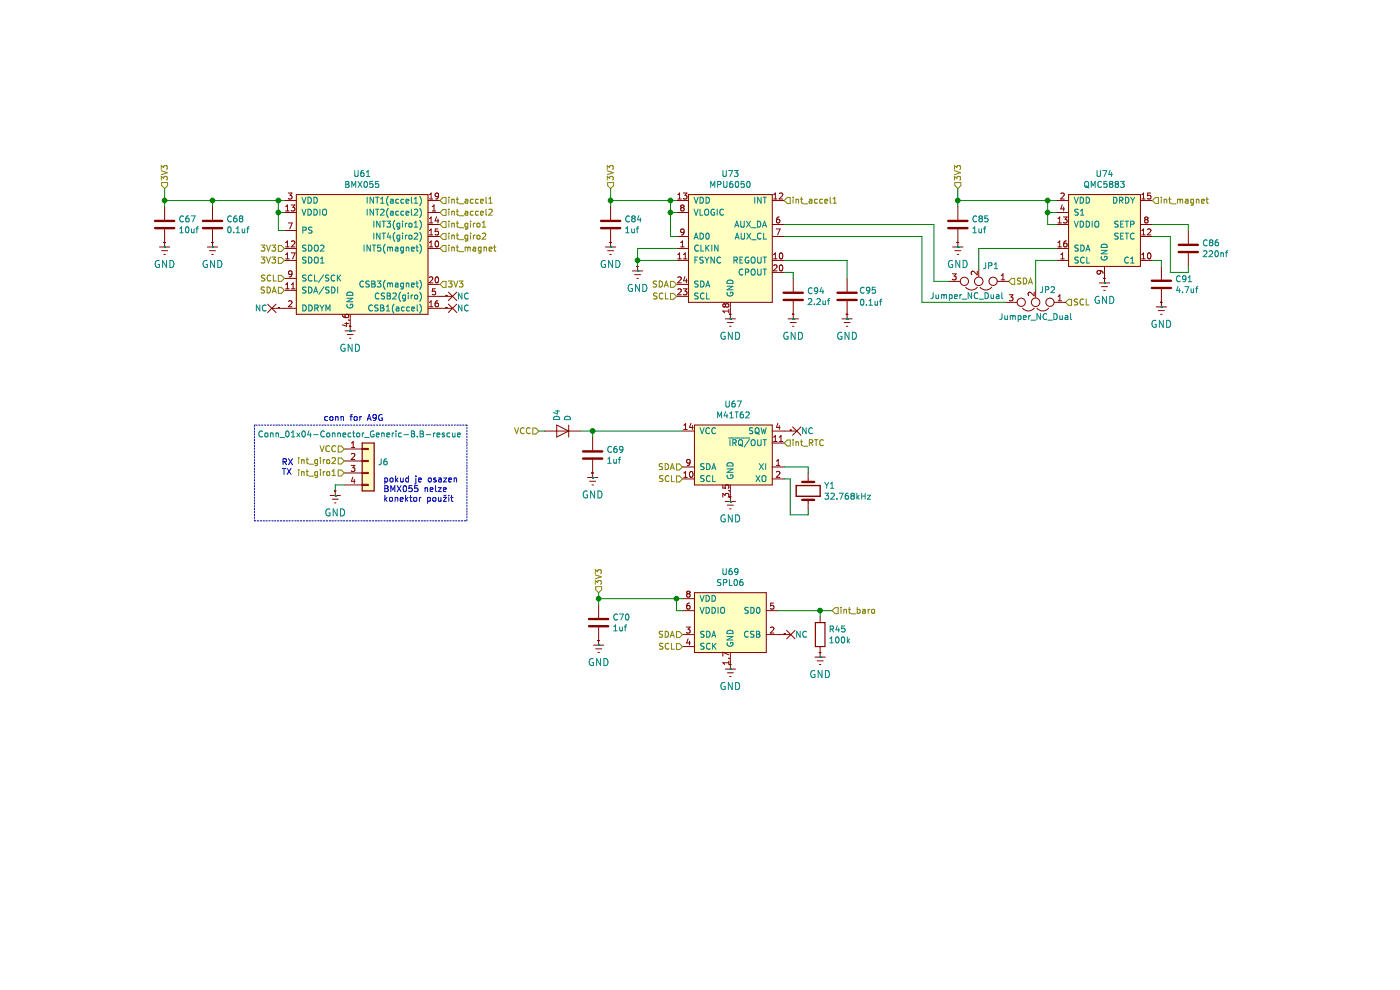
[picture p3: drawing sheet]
EESchema Schematic File Version 4
LIBS:B.B-cache
EELAYER 29 0
EELAYER END
$Descr A4 11693 8268
encoding utf-8
Sheet 3 8
Title ""
Date ""
Rev ""
Comp ""
Comment1 ""
Comment2 ""
Comment3 ""
Comment4 ""
$EndDescr
$Comp
L B.B-rescue:BMX055-B.B-rescue U?
U 1 1
P 2975 1625
AR Path="/5F96CFDA/5F9701D7" Ref="U?"  Part="1" 
AR Path="/5F9EE529/5F9F24D4/5F9701D7" Ref="U69"  Part="1" 
AR Path="/5FA9DBB3/5F9F24D4/5F9701D7" Ref="U?"  Part="1" 
AR Path="/5F9EE529/5FB1300F/5F9701D7" Ref="U?"  Part="1" 
AR Path="/5FB26A97/5F9701D7" Ref="U61"  Part="1" 
F 0 "U61" H 3025 1800 50  0000 C CNN
F 1 "BMX055" H 3025 1709 50  0000 C CNN
F 2 "BB:LGA_4.5x3" H 2775 1575 50  0001 C CNN
F 3 "https://datasheet.lcsc.com/szlcsc/Bosch-Sensortec-BMX055_C94022.pdf" H 2775 1575 50  0001 C CNN
F 4 "C94022" H 2975 1625 50  0001 C CNN "LCSC"
	1    2975 1625
	1    0    0    -1  
$EndComp
Text HLabel 1375 1575 1    50   Input ~ 0
3V3
Wire Wire Line
	1375 1575 1375 1675
Wire Wire Line
	2375 1675 2325 1675
$Comp
L B.B-rescue:C-Device-B.B-rescue C?
U 1 1
P 1375 1875
AR Path="/5F96CFDA/5F971B50" Ref="C?"  Part="1" 
AR Path="/5F9EE529/5F9F24D4/5F971B50" Ref="C115"  Part="1" 
AR Path="/5FA9DBB3/5F9F24D4/5F971B50" Ref="C?"  Part="1" 
AR Path="/5F9EE529/5FB1300F/5F971B50" Ref="C?"  Part="1" 
AR Path="/5FB26A97/5F971B50" Ref="C67"  Part="1" 
F 0 "C67" H 1490 1921 50  0000 L CNN
F 1 "10uf" H 1490 1830 50  0000 L CNN
F 2 "Resistor_SMD:R_0805_2012Metric" H 1413 1725 50  0001 C CNN
F 3 "~" H 1375 1875 50  0001 C CNN
F 4 "C15850" H 1375 1875 50  0001 C CNN "LCSC"
	1    1375 1875
	1    0    0    -1  
$EndComp
$Comp
L B.B-rescue:GND-B.B-eagle-import #GND?
U 1 1
P 1375 2125
AR Path="/5F96CFDA/5F972192" Ref="#GND?"  Part="1" 
AR Path="/5F9EE529/5F9F24D4/5F972192" Ref="#GND0144"  Part="1" 
AR Path="/5FA9DBB3/5F9F24D4/5F972192" Ref="#GND?"  Part="1" 
AR Path="/5F9EE529/5FB1300F/5F972192" Ref="#GND?"  Part="1" 
AR Path="/5FB26A97/5F972192" Ref="#GND0141"  Part="1" 
F 0 "#GND0141" H 1375 2125 50  0001 C CNN
F 1 "GND" H 1375 2045 59  0000 C CNN
F 2 "" H 1375 2125 50  0001 C CNN
F 3 "" H 1375 2125 50  0001 C CNN
	1    1375 2125
	1    0    0    -1  
$EndComp
$Comp
L B.B-rescue:GND-B.B-eagle-import #GND?
U 1 1
P 1775 2125
AR Path="/5F96CFDA/5F97A11B" Ref="#GND?"  Part="1" 
AR Path="/5F9EE529/5F9F24D4/5F97A11B" Ref="#GND0145"  Part="1" 
AR Path="/5FA9DBB3/5F9F24D4/5F97A11B" Ref="#GND?"  Part="1" 
AR Path="/5F9EE529/5FB1300F/5F97A11B" Ref="#GND?"  Part="1" 
AR Path="/5FB26A97/5F97A11B" Ref="#GND0142"  Part="1" 
F 0 "#GND0142" H 1775 2125 50  0001 C CNN
F 1 "GND" H 1775 2045 59  0000 C CNN
F 2 "" H 1775 2125 50  0001 C CNN
F 3 "" H 1775 2125 50  0001 C CNN
	1    1775 2125
	1    0    0    -1  
$EndComp
Wire Wire Line
	2375 1775 2325 1775
Wire Wire Line
	2325 1775 2325 1675
Connection ~ 2325 1675
Wire Wire Line
	1375 1675 1775 1675
Wire Wire Line
	1375 1725 1375 1675
Connection ~ 1375 1675
Wire Wire Line
	1775 1725 1775 1675
Connection ~ 1775 1675
Wire Wire Line
	1775 1675 2325 1675
Text HLabel 2375 2325 0    50   Input ~ 0
SCL
Text HLabel 2375 2425 0    50   Input ~ 0
SDA
Wire Wire Line
	2375 1925 2325 1925
Wire Wire Line
	2325 1925 2325 1775
Connection ~ 2325 1775
$Comp
L B.B-rescue:GND-B.B-eagle-import #GND?
U 1 1
P 2925 2825
AR Path="/5F96CFDA/5F97F861" Ref="#GND?"  Part="1" 
AR Path="/5F9EE529/5F9F24D4/5F97F861" Ref="#GND0146"  Part="1" 
AR Path="/5FA9DBB3/5F9F24D4/5F97F861" Ref="#GND?"  Part="1" 
AR Path="/5F9EE529/5FB1300F/5F97F861" Ref="#GND?"  Part="1" 
AR Path="/5FB26A97/5F97F861" Ref="#GND0143"  Part="1" 
F 0 "#GND0143" H 2925 2825 50  0001 C CNN
F 1 "GND" H 2925 2745 59  0000 C CNN
F 2 "" H 2925 2825 50  0001 C CNN
F 3 "" H 2925 2825 50  0001 C CNN
	1    2925 2825
	1    0    0    -1  
$EndComp
Text HLabel 3675 2375 2    50   Input ~ 0
3V3
Text HLabel 2375 2175 0    50   Input ~ 0
3V3
Text HLabel 2375 2075 0    50   Input ~ 0
3V3
Text HLabel 3675 1675 2    50   Input ~ 0
int_accel1
Text HLabel 3675 1775 2    50   Input ~ 0
int_accel2
Text HLabel 3675 1875 2    50   Input ~ 0
int_giro1
Text HLabel 3675 1975 2    50   Input ~ 0
int_giro2
Text HLabel 3675 2075 2    50   Input ~ 0
int_magnet
$Comp
L B.B-rescue:M41T62-B.B-rescue U?
U 1 1
P 6100 3600
AR Path="/5F96CFDA/5F935E15" Ref="U?"  Part="1" 
AR Path="/5F9EE529/5F9F24D4/5F935E15" Ref="U70"  Part="1" 
AR Path="/5FA9DBB3/5F9F24D4/5F935E15" Ref="U?"  Part="1" 
AR Path="/5F9EE529/5FB1300F/5F935E15" Ref="U?"  Part="1" 
AR Path="/5FB26A97/5F935E15" Ref="U67"  Part="1" 
F 0 "U67" H 6125 3825 50  0000 C CNN
F 1 "M41T62" H 6125 3734 50  0000 C CNN
F 2 "Package_DFN_QFN:QFN-16-1EP_3x3mm_P0.5mm_EP1.7x1.7mm" H 6100 3600 50  0001 C CNN
F 3 "https://datasheet.lcsc.com/szlcsc/STMicroelectronics-M41T62Q6F_C113207.pdf" H 6100 3600 50  0001 C CNN
F 4 "C113207" H 6100 3600 50  0001 C CNN "LCSC"
	1    6100 3600
	1    0    0    -1  
$EndComp
$Comp
L B.B-rescue:D-Device-B.B-rescue D?
U 1 1
P 4700 3600
AR Path="/5F96CFDA/5F93AF19" Ref="D?"  Part="1" 
AR Path="/5F9EE529/5F9F24D4/5F93AF19" Ref="D4"  Part="1" 
AR Path="/5FA9DBB3/5F9F24D4/5F93AF19" Ref="D?"  Part="1" 
AR Path="/5F9EE529/5FB1300F/5F93AF19" Ref="D?"  Part="1" 
AR Path="/5FB26A97/5F93AF19" Ref="D4"  Part="1" 
F 0 "D4" V 4746 3520 50  0000 R CNN
F 1 "D" V 4655 3520 50  0000 R CNN
F 2 "BB:SOD-323" H 4700 3600 50  0001 C CNN
F 3 "https://datasheet.lcsc.com/szlcsc/SK-SD103AWS_C109204.pdf" H 4700 3600 50  0001 C CNN
F 4 "C109204" V 4700 3600 50  0001 C CNN "LCSC"
	1    4700 3600
	-1   0    0    1   
$EndComp
Wire Wire Line
	4550 3600 4500 3600
$Comp
L B.B-rescue:Crystal-Device-B.B-rescue Y?
U 1 1
P 6750 4100
AR Path="/5F96CFDA/5F93D78D" Ref="Y?"  Part="1" 
AR Path="/5F9EE529/5F9F24D4/5F93D78D" Ref="Y1"  Part="1" 
AR Path="/5FA9DBB3/5F9F24D4/5F93D78D" Ref="Y?"  Part="1" 
AR Path="/5F9EE529/5FB1300F/5F93D78D" Ref="Y?"  Part="1" 
AR Path="/5FB26A97/5F93D78D" Ref="Y1"  Part="1" 
F 0 "Y1" V 6704 4231 50  0000 L CNN
F 1 "32.768kHz" V 6795 4231 50  0000 L CNN
F 2 "BB:SMD-3215_2P" H 6750 4100 50  0001 C CNN
F 3 "~" H 6750 4100 50  0001 C CNN
F 4 "C156244" V 6750 4100 50  0001 C CNN "LCSC"
	1    6750 4100
	0    1    1    0   
$EndComp
Wire Wire Line
	6550 3900 6750 3900
Wire Wire Line
	6750 3900 6750 3950
Wire Wire Line
	6550 4000 6600 4000
Wire Wire Line
	6600 4000 6600 4300
Wire Wire Line
	6600 4300 6750 4300
Wire Wire Line
	6750 4300 6750 4250
$Comp
L B.B-rescue:GND-B.B-eagle-import #GND?
U 1 1
P 6100 4250
AR Path="/5F96CFDA/5F9470EF" Ref="#GND?"  Part="1" 
AR Path="/5F9EE529/5F9F24D4/5F9470EF" Ref="#GND0148"  Part="1" 
AR Path="/5FA9DBB3/5F9F24D4/5F9470EF" Ref="#GND?"  Part="1" 
AR Path="/5F9EE529/5FB1300F/5F9470EF" Ref="#GND?"  Part="1" 
AR Path="/5FB26A97/5F9470EF" Ref="#GND0144"  Part="1" 
F 0 "#GND0144" H 6100 4250 50  0001 C CNN
F 1 "GND" H 6100 4170 59  0000 C CNN
F 2 "" H 6100 4250 50  0001 C CNN
F 3 "" H 6100 4250 50  0001 C CNN
	1    6100 4250
	1    0    0    -1  
$EndComp
$Comp
L B.B-rescue:GND-B.B-eagle-import #GND?
U 1 1
P 4950 4050
AR Path="/5F96CFDA/5F94A059" Ref="#GND?"  Part="1" 
AR Path="/5F9EE529/5F9F24D4/5F94A059" Ref="#GND0147"  Part="1" 
AR Path="/5FA9DBB3/5F9F24D4/5F94A059" Ref="#GND?"  Part="1" 
AR Path="/5F9EE529/5FB1300F/5F94A059" Ref="#GND?"  Part="1" 
AR Path="/5FB26A97/5F94A059" Ref="#GND0145"  Part="1" 
F 0 "#GND0145" H 4950 4050 50  0001 C CNN
F 1 "GND" H 4950 3970 59  0000 C CNN
F 2 "" H 4950 4050 50  0001 C CNN
F 3 "" H 4950 4050 50  0001 C CNN
	1    4950 4050
	1    0    0    -1  
$EndComp
Wire Wire Line
	4950 3650 4950 3600
$Comp
L B.B-rescue:NC-B.B-eagle-import #NC?
U 1 1
P 6550 3600
AR Path="/5F96CFDA/5F959D3B" Ref="#NC?"  Part="1" 
AR Path="/5F9EE529/5F9F24D4/5F959D3B" Ref="#NC30"  Part="1" 
AR Path="/5FA9DBB3/5F9F24D4/5F959D3B" Ref="#NC?"  Part="1" 
AR Path="/5F9EE529/5FB1300F/5F959D3B" Ref="#NC?"  Part="1" 
AR Path="/5FB26A97/5F959D3B" Ref="#NC26"  Part="1" 
F 0 "#NC26" H 6550 3600 50  0001 C CNN
F 1 "NC" H 6550 3600 50  0001 C CNN
F 2 "" H 6550 3600 50  0001 C CNN
F 3 "" H 6550 3600 50  0001 C CNN
	1    6550 3600
	1    0    0    -1  
$EndComp
Text HLabel 6550 3700 2    50   Input ~ 0
int_RTC
$Comp
L B.B-rescue:SPL06-B.B-rescue U?
U 1 1
P 6100 5000
AR Path="/5F96CFDA/5F967811" Ref="U?"  Part="1" 
AR Path="/5F9EE529/5F9F24D4/5F967811" Ref="U71"  Part="1" 
AR Path="/5FA9DBB3/5F9F24D4/5F967811" Ref="U?"  Part="1" 
AR Path="/5F9EE529/5FB1300F/5F967811" Ref="U?"  Part="1" 
AR Path="/5FB26A97/5F967811" Ref="U69"  Part="1" 
F 0 "U69" H 6100 5225 50  0000 C CNN
F 1 "SPL06" H 6100 5134 50  0000 C CNN
F 2 "BB:SMD-8_2x2.5x0.65P" H 6100 5000 50  0001 C CNN
F 3 "https://datasheet.lcsc.com/szlcsc/1907081118_Goertek-SPL06-007_C233787.pdf" H 6100 5000 50  0001 C CNN
F 4 "C233787" H 6100 5000 50  0001 C CNN "LCSC"
F 5 "0;0;-90" H 6100 5000 50  0001 C CNN "JLCPCB_CORRECTION"
	1    6100 5000
	1    0    0    -1  
$EndComp
Text HLabel 5700 5400 0    50   Input ~ 0
SCL
Text HLabel 5700 5300 0    50   Input ~ 0
SDA
Text HLabel 6950 5100 2    50   Input ~ 0
int_baro
$Comp
L B.B-rescue:NC-B.B-eagle-import #NC?
U 1 1
P 6500 5300
AR Path="/5F96CFDA/5F96E1FD" Ref="#NC?"  Part="1" 
AR Path="/5F9EE529/5F9F24D4/5F96E1FD" Ref="#NC31"  Part="1" 
AR Path="/5FA9DBB3/5F9F24D4/5F96E1FD" Ref="#NC?"  Part="1" 
AR Path="/5F9EE529/5FB1300F/5F96E1FD" Ref="#NC?"  Part="1" 
AR Path="/5FB26A97/5F96E1FD" Ref="#NC27"  Part="1" 
F 0 "#NC27" H 6500 5300 50  0001 C CNN
F 1 "NC" H 6500 5300 50  0001 C CNN
F 2 "" H 6500 5300 50  0001 C CNN
F 3 "" H 6500 5300 50  0001 C CNN
	1    6500 5300
	1    0    0    -1  
$EndComp
$Comp
L B.B-rescue:NC-B.B-eagle-import #NC?
U 1 1
P 3675 2475
AR Path="/5F96CFDA/5F970396" Ref="#NC?"  Part="1" 
AR Path="/5F9EE529/5F9F24D4/5F970396" Ref="#NC27"  Part="1" 
AR Path="/5FA9DBB3/5F9F24D4/5F970396" Ref="#NC?"  Part="1" 
AR Path="/5F9EE529/5FB1300F/5F970396" Ref="#NC?"  Part="1" 
AR Path="/5FB26A97/5F970396" Ref="#NC12"  Part="1" 
F 0 "#NC12" H 3675 2475 50  0001 C CNN
F 1 "NC" H 3675 2475 50  0001 C CNN
F 2 "" H 3675 2475 50  0001 C CNN
F 3 "" H 3675 2475 50  0001 C CNN
	1    3675 2475
	1    0    0    -1  
$EndComp
$Comp
L B.B-rescue:NC-B.B-eagle-import #NC?
U 1 1
P 3675 2575
AR Path="/5F96CFDA/5F970862" Ref="#NC?"  Part="1" 
AR Path="/5F9EE529/5F9F24D4/5F970862" Ref="#NC29"  Part="1" 
AR Path="/5FA9DBB3/5F9F24D4/5F970862" Ref="#NC?"  Part="1" 
AR Path="/5F9EE529/5FB1300F/5F970862" Ref="#NC?"  Part="1" 
AR Path="/5FB26A97/5F970862" Ref="#NC25"  Part="1" 
F 0 "#NC25" H 3675 2575 50  0001 C CNN
F 1 "NC" H 3675 2575 50  0001 C CNN
F 2 "" H 3675 2575 50  0001 C CNN
F 3 "" H 3675 2575 50  0001 C CNN
	1    3675 2575
	1    0    0    -1  
$EndComp
$Comp
L B.B-rescue:NC-B.B-eagle-import #NC?
U 1 1
P 2375 2575
AR Path="/5F96CFDA/5F970C9C" Ref="#NC?"  Part="1" 
AR Path="/5F9EE529/5F9F24D4/5F970C9C" Ref="#NC28"  Part="1" 
AR Path="/5FA9DBB3/5F9F24D4/5F970C9C" Ref="#NC?"  Part="1" 
AR Path="/5F9EE529/5FB1300F/5F970C9C" Ref="#NC?"  Part="1" 
AR Path="/5FB26A97/5F970C9C" Ref="#NC13"  Part="1" 
F 0 "#NC13" H 2375 2575 50  0001 C CNN
F 1 "NC" H 2375 2575 50  0001 C CNN
F 2 "" H 2375 2575 50  0001 C CNN
F 3 "" H 2375 2575 50  0001 C CNN
	1    2375 2575
	-1   0    0    1   
$EndComp
Text HLabel 5000 4950 1    50   Input ~ 0
3V3
$Comp
L B.B-rescue:C-Device-B.B-rescue C?
U 1 1
P 5000 5200
AR Path="/5F96CFDA/5F975C33" Ref="C?"  Part="1" 
AR Path="/5F9EE529/5F9F24D4/5F975C33" Ref="C118"  Part="1" 
AR Path="/5FA9DBB3/5F9F24D4/5F975C33" Ref="C?"  Part="1" 
AR Path="/5F9EE529/5FB1300F/5F975C33" Ref="C?"  Part="1" 
AR Path="/5FB26A97/5F975C33" Ref="C70"  Part="1" 
F 0 "C70" H 5115 5246 50  0000 L CNN
F 1 "1uf" H 5115 5155 50  0000 L CNN
F 2 "Resistor_SMD:R_0402_1005Metric" H 5038 5050 50  0001 C CNN
F 3 "~" H 5000 5200 50  0001 C CNN
F 4 "C52923" H 5000 5200 50  0001 C CNN "LCSC"
	1    5000 5200
	1    0    0    -1  
$EndComp
$Comp
L B.B-rescue:GND-B.B-eagle-import #GND?
U 1 1
P 5000 5450
AR Path="/5F96CFDA/5F975C39" Ref="#GND?"  Part="1" 
AR Path="/5F9EE529/5F9F24D4/5F975C39" Ref="#GND0149"  Part="1" 
AR Path="/5FA9DBB3/5F9F24D4/5F975C39" Ref="#GND?"  Part="1" 
AR Path="/5F9EE529/5FB1300F/5F975C39" Ref="#GND?"  Part="1" 
AR Path="/5FB26A97/5F975C39" Ref="#GND0146"  Part="1" 
F 0 "#GND0146" H 5000 5450 50  0001 C CNN
F 1 "GND" H 5000 5370 59  0000 C CNN
F 2 "" H 5000 5450 50  0001 C CNN
F 3 "" H 5000 5450 50  0001 C CNN
	1    5000 5450
	1    0    0    -1  
$EndComp
Wire Wire Line
	5000 5050 5000 5000
$Comp
L B.B-rescue:C-Device-B.B-rescue C?
U 1 1
P 4950 3800
AR Path="/5F96CFDA/5F9780C8" Ref="C?"  Part="1" 
AR Path="/5F9EE529/5F9F24D4/5F9780C8" Ref="C117"  Part="1" 
AR Path="/5FA9DBB3/5F9F24D4/5F9780C8" Ref="C?"  Part="1" 
AR Path="/5F9EE529/5FB1300F/5F9780C8" Ref="C?"  Part="1" 
AR Path="/5FB26A97/5F9780C8" Ref="C69"  Part="1" 
F 0 "C69" H 5065 3846 50  0000 L CNN
F 1 "1uf" H 5065 3755 50  0000 L CNN
F 2 "Resistor_SMD:R_0402_1005Metric" H 4988 3650 50  0001 C CNN
F 3 "~" H 4950 3800 50  0001 C CNN
F 4 "C52923" H 4950 3800 50  0001 C CNN "LCSC"
	1    4950 3800
	1    0    0    -1  
$EndComp
Connection ~ 5000 5000
Wire Wire Line
	5000 5000 5650 5000
Connection ~ 4950 3600
Wire Wire Line
	4950 3600 5700 3600
Wire Wire Line
	4850 3600 4950 3600
Wire Wire Line
	5700 5100 5650 5100
Wire Wire Line
	5650 5100 5650 5000
Wire Wire Line
	6500 5100 6850 5100
$Comp
L B.B-rescue:GND-B.B-eagle-import #GND?
U 1 1
P 6100 5650
AR Path="/5F96CFDA/5F98C0A7" Ref="#GND?"  Part="1" 
AR Path="/5F9EE529/5F9F24D4/5F98C0A7" Ref="#GND0151"  Part="1" 
AR Path="/5FA9DBB3/5F9F24D4/5F98C0A7" Ref="#GND?"  Part="1" 
AR Path="/5F9EE529/5FB1300F/5F98C0A7" Ref="#GND?"  Part="1" 
AR Path="/5FB26A97/5F98C0A7" Ref="#GND0147"  Part="1" 
F 0 "#GND0147" H 6100 5650 50  0001 C CNN
F 1 "GND" H 6100 5570 59  0000 C CNN
F 2 "" H 6100 5650 50  0001 C CNN
F 3 "" H 6100 5650 50  0001 C CNN
	1    6100 5650
	1    0    0    -1  
$EndComp
$Comp
L B.B-rescue:R-Device-B.B-rescue R?
U 1 1
P 6850 5300
AR Path="/5F96CFDA/5F990B4D" Ref="R?"  Part="1" 
AR Path="/5F9EE529/5F9F24D4/5F990B4D" Ref="R49"  Part="1" 
AR Path="/5FA9DBB3/5F9F24D4/5F990B4D" Ref="R?"  Part="1" 
AR Path="/5F9EE529/5FB1300F/5F990B4D" Ref="R?"  Part="1" 
AR Path="/5FB26A97/5F990B4D" Ref="R45"  Part="1" 
F 0 "R45" H 6920 5346 50  0000 L CNN
F 1 "100k" H 6920 5255 50  0000 L CNN
F 2 "Resistor_SMD:R_0402_1005Metric" V 6780 5300 50  0001 C CNN
F 3 "~" H 6850 5300 50  0001 C CNN
F 4 "C25741" H 6850 5300 50  0001 C CNN "LCSC"
	1    6850 5300
	1    0    0    -1  
$EndComp
Wire Wire Line
	6850 5150 6850 5100
$Comp
L B.B-rescue:GND-B.B-eagle-import #GND?
U 1 1
P 6850 5550
AR Path="/5F96CFDA/5F9924A7" Ref="#GND?"  Part="1" 
AR Path="/5F9EE529/5F9F24D4/5F9924A7" Ref="#GND0150"  Part="1" 
AR Path="/5FA9DBB3/5F9F24D4/5F9924A7" Ref="#GND?"  Part="1" 
AR Path="/5F9EE529/5FB1300F/5F9924A7" Ref="#GND?"  Part="1" 
AR Path="/5FB26A97/5F9924A7" Ref="#GND0148"  Part="1" 
F 0 "#GND0148" H 6850 5550 50  0001 C CNN
F 1 "GND" H 6850 5470 59  0000 C CNN
F 2 "" H 6850 5550 50  0001 C CNN
F 3 "" H 6850 5550 50  0001 C CNN
	1    6850 5550
	1    0    0    -1  
$EndComp
Text HLabel 5700 4000 0    50   Input ~ 0
SCL
Text HLabel 5700 3900 0    50   Input ~ 0
SDA
Wire Wire Line
	5000 4950 5000 5000
Connection ~ 6850 5100
Wire Wire Line
	6850 5100 6950 5100
Text HLabel 4500 3600 0    50   Input ~ 0
VCC
Wire Wire Line
	5700 5000 5650 5000
Connection ~ 5650 5000
$Comp
L B.B-rescue:C-Device-B.B-rescue C?
U 1 1
P 1775 1875
AR Path="/5F77B818/600A2DED" Ref="C?"  Part="1" 
AR Path="/5FB26A97/600A2DED" Ref="C68"  Part="1" 
F 0 "C68" H 1890 1921 50  0000 L CNN
F 1 "0.1uf" H 1890 1830 50  0000 L CNN
F 2 "Capacitor_SMD:C_0805_2012Metric" H 1813 1725 50  0001 C CNN
F 3 "~" H 1775 1875 50  0001 C CNN
F 4 "C49678" H 1775 1875 50  0001 C CNN "LCSC"
	1    1775 1875
	1    0    0    -1  
$EndComp
$Comp
L B.B-rescue:MPU6050 U73
U 1 1
P 6100 1675
F 0 "U73" H 6100 1900 50  0000 C CNN
F 1 "MPU6050" H 6100 1809 50  0000 C CNN
F 2 "Package_DFN_QFN:QFN-24-1EP_4x4mm_P0.5mm_EP2.6x2.6mm" H 6100 1675 50  0001 C CNN
F 3 "https://datasheet.lcsc.com/szlcsc/TDK-InvenSense-MPU-6050_C24112.pdf" H 6100 1675 50  0001 C CNN
F 4 "C24112" H 6100 1675 50  0001 C CNN "LCSC"
	1    6100 1675
	1    0    0    -1  
$EndComp
$Comp
L B.B-rescue:GND-B.B-eagle-import #GND?
U 1 1
P 6100 2725
AR Path="/5F96CFDA/602081E3" Ref="#GND?"  Part="1" 
AR Path="/5F9EE529/5F9F24D4/602081E3" Ref="#GND?"  Part="1" 
AR Path="/5FA9DBB3/5F9F24D4/602081E3" Ref="#GND?"  Part="1" 
AR Path="/5F9EE529/5FB1300F/602081E3" Ref="#GND?"  Part="1" 
AR Path="/5FB26A97/602081E3" Ref="#GND0117"  Part="1" 
F 0 "#GND0117" H 6100 2725 50  0001 C CNN
F 1 "GND" H 6100 2645 59  0000 C CNN
F 2 "" H 6100 2725 50  0001 C CNN
F 3 "" H 6100 2725 50  0001 C CNN
	1    6100 2725
	1    0    0    -1  
$EndComp
Text HLabel 5650 2475 0    50   Input ~ 0
SCL
Text HLabel 5650 2375 0    50   Input ~ 0
SDA
Text HLabel 5100 1575 1    50   Input ~ 0
3V3
Wire Wire Line
	5100 1575 5100 1675
Wire Wire Line
	5650 1775 5600 1775
Wire Wire Line
	5600 1775 5600 1675
Connection ~ 5600 1675
Wire Wire Line
	5600 1675 5650 1675
Wire Wire Line
	5650 1975 5600 1975
Wire Wire Line
	5600 1975 5600 1775
Connection ~ 5600 1775
$Comp
L B.B-rescue:GND-B.B-eagle-import #GND?
U 1 1
P 5325 2325
AR Path="/5F96CFDA/60216692" Ref="#GND?"  Part="1" 
AR Path="/5F9EE529/5F9F24D4/60216692" Ref="#GND?"  Part="1" 
AR Path="/5FA9DBB3/5F9F24D4/60216692" Ref="#GND?"  Part="1" 
AR Path="/5F9EE529/5FB1300F/60216692" Ref="#GND?"  Part="1" 
AR Path="/5FB26A97/60216692" Ref="#GND0121"  Part="1" 
F 0 "#GND0121" H 5325 2325 50  0001 C CNN
F 1 "GND" H 5325 2245 59  0000 C CNN
F 2 "" H 5325 2325 50  0001 C CNN
F 3 "" H 5325 2325 50  0001 C CNN
	1    5325 2325
	1    0    0    -1  
$EndComp
Wire Wire Line
	5325 2225 5325 2175
Wire Wire Line
	5325 2175 5650 2175
Wire Wire Line
	5650 2075 5325 2075
Wire Wire Line
	5325 2075 5325 2175
Connection ~ 5325 2175
Wire Wire Line
	5100 1675 5600 1675
$Comp
L B.B-rescue:GND-B.B-eagle-import #GND?
U 1 1
P 5100 2125
AR Path="/5F96CFDA/60221D7A" Ref="#GND?"  Part="1" 
AR Path="/5F9EE529/5F9F24D4/60221D7A" Ref="#GND?"  Part="1" 
AR Path="/5FA9DBB3/5F9F24D4/60221D7A" Ref="#GND?"  Part="1" 
AR Path="/5F9EE529/5FB1300F/60221D7A" Ref="#GND?"  Part="1" 
AR Path="/5FB26A97/60221D7A" Ref="#GND0127"  Part="1" 
F 0 "#GND0127" H 5100 2125 50  0001 C CNN
F 1 "GND" H 5100 2045 59  0000 C CNN
F 2 "" H 5100 2125 50  0001 C CNN
F 3 "" H 5100 2125 50  0001 C CNN
	1    5100 2125
	1    0    0    -1  
$EndComp
Wire Wire Line
	5100 1725 5100 1675
$Comp
L B.B-rescue:C-Device-B.B-rescue C?
U 1 1
P 5100 1875
AR Path="/5F96CFDA/60221D82" Ref="C?"  Part="1" 
AR Path="/5F9EE529/5F9F24D4/60221D82" Ref="C?"  Part="1" 
AR Path="/5FA9DBB3/5F9F24D4/60221D82" Ref="C?"  Part="1" 
AR Path="/5F9EE529/5FB1300F/60221D82" Ref="C?"  Part="1" 
AR Path="/5FB26A97/60221D82" Ref="C84"  Part="1" 
F 0 "C84" H 5215 1921 50  0000 L CNN
F 1 "1uf" H 5215 1830 50  0000 L CNN
F 2 "Resistor_SMD:R_0402_1005Metric" H 5138 1725 50  0001 C CNN
F 3 "~" H 5100 1875 50  0001 C CNN
F 4 "C52923" H 5100 1875 50  0001 C CNN "LCSC"
	1    5100 1875
	1    0    0    -1  
$EndComp
Connection ~ 5100 1675
$Comp
L B.B-rescue:C-Device-B.B-rescue C?
U 1 1
P 6625 2475
AR Path="/5FA4C94D/6023C30A" Ref="C?"  Part="1" 
AR Path="/5F9AAC80/6023C30A" Ref="C?"  Part="1" 
AR Path="/5FB26A97/6023C30A" Ref="C94"  Part="1" 
F 0 "C94" H 6740 2521 50  0000 L CNN
F 1 "2.2uf" H 6740 2430 50  0000 L CNN
F 2 "Capacitor_SMD:C_0805_2012Metric" H 6663 2325 50  0001 C CNN
F 3 "~" H 6625 2475 50  0001 C CNN
F 4 "C49217" H 6625 2475 50  0001 C CNN "LCSC"
	1    6625 2475
	1    0    0    -1  
$EndComp
Wire Wire Line
	6625 2275 6625 2325
$Comp
L B.B-rescue:GND-B.B-eagle-import #GND?
U 1 1
P 6625 2725
AR Path="/5FA4C94D/6023C311" Ref="#GND?"  Part="1" 
AR Path="/5F9AAC80/6023C311" Ref="#GND?"  Part="1" 
AR Path="/5FB26A97/6023C311" Ref="#GND0128"  Part="1" 
F 0 "#GND0128" H 6625 2725 50  0001 C CNN
F 1 "GND" H 6625 2645 59  0000 C CNN
F 2 "" H 6625 2725 50  0001 C CNN
F 3 "" H 6625 2725 50  0001 C CNN
	1    6625 2725
	1    0    0    -1  
$EndComp
Wire Wire Line
	6625 2275 6550 2275
$Comp
L B.B-rescue:C-Device-B.B-rescue C?
U 1 1
P 7075 2475
AR Path="/5F96CFDA/602540F1" Ref="C?"  Part="1" 
AR Path="/5F9EE529/5F9F24D4/602540F1" Ref="C?"  Part="1" 
AR Path="/5FA9DBB3/5F9F24D4/602540F1" Ref="C?"  Part="1" 
AR Path="/5F9EE529/5FB1300F/602540F1" Ref="C?"  Part="1" 
AR Path="/5FB26A97/602540F1" Ref="C95"  Part="1" 
AR Path="/5FA9675D/602540F1" Ref="C?"  Part="1" 
AR Path="/5F9EE529/602540F1" Ref="C?"  Part="1" 
F 0 "C95" H 7175 2525 50  0000 L CNN
F 1 "0.1uf" H 7175 2425 50  0000 L CNN
F 2 "Resistor_SMD:R_0402_1005Metric" H 7113 2325 50  0001 C CNN
F 3 "~" H 7075 2475 50  0001 C CNN
F 4 "C1525" H 7075 2475 50  0001 C CNN "LCSC"
	1    7075 2475
	1    0    0    -1  
$EndComp
$Comp
L B.B-rescue:GND-B.B-eagle-import #GND?
U 1 1
P 7075 2725
AR Path="/5FA4C94D/602540F7" Ref="#GND?"  Part="1" 
AR Path="/5F9AAC80/602540F7" Ref="#GND?"  Part="1" 
AR Path="/5F9EE529/602540F7" Ref="#GND?"  Part="1" 
AR Path="/5FB26A97/602540F7" Ref="#GND0130"  Part="1" 
F 0 "#GND0130" H 7075 2725 50  0001 C CNN
F 1 "GND" H 7075 2645 59  0000 C CNN
F 2 "" H 7075 2725 50  0001 C CNN
F 3 "" H 7075 2725 50  0001 C CNN
	1    7075 2725
	1    0    0    -1  
$EndComp
Wire Wire Line
	7075 2325 7075 2175
Wire Wire Line
	7075 2175 6550 2175
Text HLabel 6550 1675 2    50   Input ~ 0
int_accel1
$Comp
L B.B-rescue:QMC5883 U74
U 1 1
P 9225 1675
F 0 "U74" H 9225 1900 50  0000 C CNN
F 1 "QMC5883" H 9225 1809 50  0000 C CNN
F 2 "Package_LGA:LGA-16_3x3mm_P0.5mm" H 9225 1675 50  0001 C CNN
F 3 "https://datasheet.lcsc.com/szlcsc/QST-QMC5883L-TR_C192585.pdf" H 9225 1675 50  0001 C CNN
F 4 "C192585" H 9225 1675 50  0001 C CNN "LCSC"
	1    9225 1675
	1    0    0    -1  
$EndComp
$Comp
L B.B-rescue:GND-B.B-eagle-import #GND?
U 1 1
P 9225 2425
AR Path="/5FA4C94D/60277A65" Ref="#GND?"  Part="1" 
AR Path="/5F9AAC80/60277A65" Ref="#GND?"  Part="1" 
AR Path="/5F9EE529/60277A65" Ref="#GND?"  Part="1" 
AR Path="/5FB26A97/60277A65" Ref="#GND0137"  Part="1" 
F 0 "#GND0137" H 9225 2425 50  0001 C CNN
F 1 "GND" H 9225 2345 59  0000 C CNN
F 2 "" H 9225 2425 50  0001 C CNN
F 3 "" H 9225 2425 50  0001 C CNN
	1    9225 2425
	1    0    0    -1  
$EndComp
Text HLabel 8900 2525 2    50   Input ~ 0
SCL
Text HLabel 8425 2350 2    50   Input ~ 0
SDA
Text HLabel 8000 1575 1    50   Input ~ 0
3V3
Wire Wire Line
	8000 1575 8000 1675
Wire Wire Line
	8000 1675 8750 1675
$Comp
L B.B-rescue:GND-B.B-eagle-import #GND?
U 1 1
P 8000 2125
AR Path="/5F96CFDA/6027D75A" Ref="#GND?"  Part="1" 
AR Path="/5F9EE529/5F9F24D4/6027D75A" Ref="#GND?"  Part="1" 
AR Path="/5FA9DBB3/5F9F24D4/6027D75A" Ref="#GND?"  Part="1" 
AR Path="/5F9EE529/5FB1300F/6027D75A" Ref="#GND?"  Part="1" 
AR Path="/5FB26A97/6027D75A" Ref="#GND0149"  Part="1" 
F 0 "#GND0149" H 8000 2125 50  0001 C CNN
F 1 "GND" H 8000 2045 59  0000 C CNN
F 2 "" H 8000 2125 50  0001 C CNN
F 3 "" H 8000 2125 50  0001 C CNN
	1    8000 2125
	1    0    0    -1  
$EndComp
Wire Wire Line
	8000 1725 8000 1675
$Comp
L B.B-rescue:C-Device-B.B-rescue C?
U 1 1
P 8000 1875
AR Path="/5F96CFDA/6027D762" Ref="C?"  Part="1" 
AR Path="/5F9EE529/5F9F24D4/6027D762" Ref="C?"  Part="1" 
AR Path="/5FA9DBB3/5F9F24D4/6027D762" Ref="C?"  Part="1" 
AR Path="/5F9EE529/5FB1300F/6027D762" Ref="C?"  Part="1" 
AR Path="/5FB26A97/6027D762" Ref="C85"  Part="1" 
F 0 "C85" H 8115 1921 50  0000 L CNN
F 1 "1uf" H 8115 1830 50  0000 L CNN
F 2 "Resistor_SMD:R_0402_1005Metric" H 8038 1725 50  0001 C CNN
F 3 "~" H 8000 1875 50  0001 C CNN
F 4 "C52923" H 8000 1875 50  0001 C CNN "LCSC"
	1    8000 1875
	1    0    0    -1  
$EndComp
Connection ~ 8000 1675
Wire Wire Line
	8750 1675 8750 1775
Wire Wire Line
	8750 1875 8825 1875
Connection ~ 8750 1675
Wire Wire Line
	8750 1675 8825 1675
Wire Wire Line
	8825 1775 8750 1775
Connection ~ 8750 1775
Wire Wire Line
	8750 1775 8750 1875
$Comp
L B.B-rescue:C-Device-B.B-rescue C?
U 1 1
P 9700 2375
AR Path="/5FA4C94D/60295DF6" Ref="C?"  Part="1" 
AR Path="/5F9AAC80/60295DF6" Ref="C?"  Part="1" 
AR Path="/5FB26A97/60295DF6" Ref="C91"  Part="1" 
F 0 "C91" H 9815 2421 50  0000 L CNN
F 1 "4.7uf" H 9815 2330 50  0000 L CNN
F 2 "Capacitor_SMD:C_0402_1005Metric" H 9738 2225 50  0001 C CNN
F 3 "~" H 9700 2375 50  0001 C CNN
F 4 "C23733" H 9700 2375 50  0001 C CNN "LCSC"
	1    9700 2375
	1    0    0    -1  
$EndComp
$Comp
L B.B-rescue:GND-B.B-eagle-import #GND?
U 1 1
P 9700 2625
AR Path="/5FA4C94D/60295DFC" Ref="#GND?"  Part="1" 
AR Path="/5F9AAC80/60295DFC" Ref="#GND?"  Part="1" 
AR Path="/5FB26A97/60295DFC" Ref="#GND0150"  Part="1" 
F 0 "#GND0150" H 9700 2625 50  0001 C CNN
F 1 "GND" H 9700 2545 59  0000 C CNN
F 2 "" H 9700 2625 50  0001 C CNN
F 3 "" H 9700 2625 50  0001 C CNN
	1    9700 2625
	1    0    0    -1  
$EndComp
Wire Wire Line
	9700 2225 9700 2175
Wire Wire Line
	9700 2175 9625 2175
$Comp
L B.B-rescue:C-Device-B.B-rescue C?
U 1 1
P 9925 2075
AR Path="/5FA4C94D/6029ED14" Ref="C?"  Part="1" 
AR Path="/5F9AAC80/6029ED14" Ref="C?"  Part="1" 
AR Path="/5FB26A97/6029ED14" Ref="C86"  Part="1" 
F 0 "C86" H 10040 2121 50  0000 L CNN
F 1 "220nf" H 10040 2030 50  0000 L CNN
F 2 "Capacitor_SMD:C_0402_1005Metric" H 9963 1925 50  0001 C CNN
F 3 "~" H 9925 2075 50  0001 C CNN
F 4 "C16772" H 9925 2075 50  0001 C CNN "LCSC"
	1    9925 2075
	1    0    0    -1  
$EndComp
Wire Wire Line
	9625 1875 9925 1875
Wire Wire Line
	9925 1875 9925 1925
Wire Wire Line
	9925 2225 9925 2275
Wire Wire Line
	9925 2275 9775 2275
Wire Wire Line
	9775 2275 9775 1975
Wire Wire Line
	9775 1975 9625 1975
Text HLabel 9625 1675 2    50   Input ~ 0
int_magnet
$Comp
L Device:Jumper_NC_Dual JP1
U 1 1
P 8175 2350
F 0 "JP1" H 8075 2225 50  0000 C CNN
F 1 "Jumper_NC_Dual" H 8275 2475 50  0000 C CNN
F 2 "Jumper:SolderJumper-3_P1.3mm_Open_RoundedPad1.0x1.5mm" H 8175 2350 50  0001 C CNN
F 3 "~" H 8175 2350 50  0001 C CNN
	1    8175 2350
	-1   0    0    1   
$EndComp
$Comp
L Device:Jumper_NC_Dual JP2
U 1 1
P 8650 2525
F 0 "JP2" H 8550 2425 50  0000 C CNN
F 1 "Jumper_NC_Dual" H 8650 2650 50  0000 C CNN
F 2 "Jumper:SolderJumper-3_P1.3mm_Open_RoundedPad1.0x1.5mm" H 8650 2525 50  0001 C CNN
F 3 "~" H 8650 2525 50  0001 C CNN
	1    8650 2525
	-1   0    0    1   
$EndComp
Wire Wire Line
	8175 2250 8175 2075
Wire Wire Line
	8175 2075 8825 2075
Wire Wire Line
	8650 2425 8650 2175
Wire Wire Line
	8650 2175 8825 2175
Wire Wire Line
	6550 1875 7800 1875
Wire Wire Line
	7800 1875 7800 2350
Wire Wire Line
	7800 2350 7925 2350
Wire Wire Line
	6550 1975 7700 1975
Wire Wire Line
	7700 1975 7700 2525
Wire Wire Line
	7700 2525 8400 2525
$Comp
L B.B-rescue:Conn_01x04-Connector_Generic-B.B-rescue J6
U 1 1
P 3075 3850
F 0 "J6" H 3155 3842 50  0000 L CNN
F 1 "Conn_01x04-Connector_Generic-B.B-rescue" H 2150 4075 50  0000 L CNN
F 2 "Connector_PinHeader_2.54mm:PinHeader_1x04_P2.54mm_Vertical" H 3075 3850 50  0001 C CNN
F 3 "" H 3075 3850 50  0001 C CNN
	1    3075 3850
	1    0    0    -1  
$EndComp
Text HLabel 2875 3950 0    50   Input ~ 0
int_giro1
Text HLabel 2875 3850 0    50   Input ~ 0
int_giro2
Text HLabel 2875 3750 0    50   Input ~ 0
VCC
$Comp
L B.B-rescue:GND-B.B-eagle-import #GND?
U 1 1
P 2800 4200
AR Path="/5FA4C94D/60276177" Ref="#GND?"  Part="1" 
AR Path="/5F9AAC80/60276177" Ref="#GND?"  Part="1" 
AR Path="/5FB26A97/60276177" Ref="#GND0151"  Part="1" 
F 0 "#GND0151" H 2800 4200 50  0001 C CNN
F 1 "GND" H 2800 4120 59  0000 C CNN
F 2 "" H 2800 4200 50  0001 C CNN
F 3 "" H 2800 4200 50  0001 C CNN
	1    2800 4200
	1    0    0    -1  
$EndComp
Wire Wire Line
	2800 4100 2800 4050
Wire Wire Line
	2800 4050 2875 4050
Wire Notes Line
	2125 4350 3900 4350
Wire Notes Line
	3900 4350 3900 3550
Wire Notes Line
	3900 3550 2125 3550
Wire Notes Line
	2125 3550 2125 4350
Text Notes 2700 3525 0    50   ~ 0
conn for A9G
Text Notes 3200 4200 0    50   ~ 0
pokud je osazen\nBMX055 nelze \nkonektor použít\n
Text Notes 2350 3975 0    50   ~ 0
RX\nTX
$EndSCHEMATC
